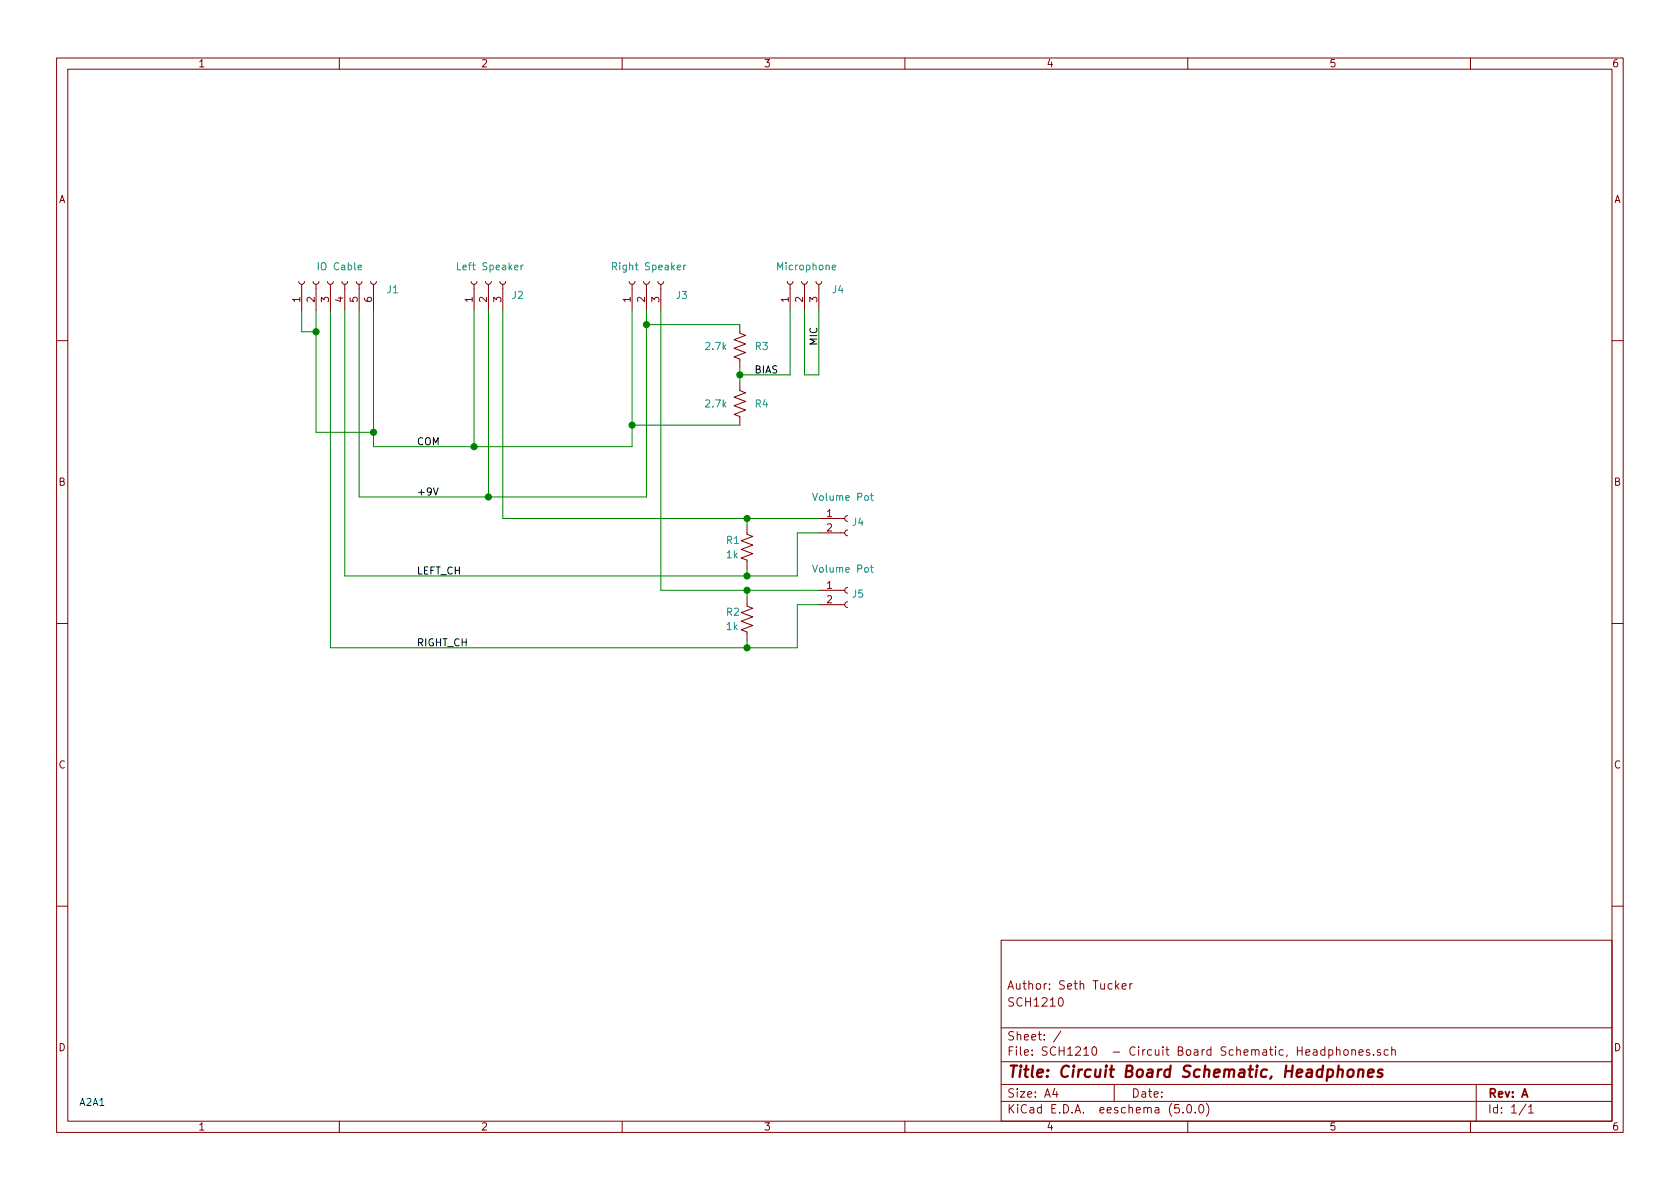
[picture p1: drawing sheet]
EESchema Schematic File Version 4
EELAYER 26 0
EELAYER END
$Descr A4 11693 8268
encoding utf-8
Sheet 1 1
Title "Circuit Board Schematic, Headphones"
Date ""
Rev "A"
Comp ""
Comment1 "SCH1210"
Comment2 "Author: Seth Tucker"
Comment3 ""
Comment4 ""
$EndDescr
$Comp
L Connector:Conn_01x03_Female J3
U 1 1
P 4500 1950
F 0 "J3" V 4400 1750 50  0000 R CNN
F 1 "Right Speaker" V 4600 2200 50  0000 R CNN
F 2 "" H 4500 1950 50  0001 C CNN
F 3 "~" H 4500 1950 50  0001 C CNN
	1    4500 1950
	0    -1   -1   0   
$EndComp
$Comp
L Connector:Conn_01x03_Female J2
U 1 1
P 3400 1950
F 0 "J2" V 3300 1700 50  0000 L CNN
F 1 "Left Speaker" V 3500 1700 50  0000 L CNN
F 2 "" H 3400 1950 50  0001 C CNN
F 3 "~" H 3400 1950 50  0001 C CNN
	1    3400 1950
	0    -1   -1   0   
$EndComp
Wire Wire Line
	2300 2150 2300 4500
Wire Wire Line
	2400 2150 2400 4000
Wire Wire Line
	2500 2150 2500 3450
Wire Wire Line
	2500 3450 3400 3450
Wire Wire Line
	4500 2150 4500 2250
Wire Wire Line
	2600 2150 2600 3000
Wire Wire Line
	2600 3100 3300 3100
Connection ~ 2600 3000
Wire Wire Line
	2600 3000 2600 3100
Text Label 2900 3100 0    50   ~ 0
COM
Text Label 2900 3450 0    50   ~ 0
+9V
Text Label 2900 4000 0    50   ~ 0
LEFT_CH
Text Label 2900 4500 0    50   ~ 0
RIGHT_CH
$Comp
L Device:R_US R1
U 1 1
P 5200 3800
F 0 "R1" H 5050 3850 50  0000 L CNN
F 1 "1k" H 5050 3750 50  0000 L CNN
F 2 "" V 5240 3790 50  0001 C CNN
F 3 "~" H 5200 3800 50  0001 C CNN
	1    5200 3800
	1    0    0    -1  
$EndComp
$Comp
L Device:R_US R2
U 1 1
P 5200 4300
F 0 "R2" H 5050 4350 50  0000 L CNN
F 1 "1k" H 5050 4250 50  0000 L CNN
F 2 "" V 5240 4290 50  0001 C CNN
F 3 "~" H 5200 4300 50  0001 C CNN
	1    5200 4300
	1    0    0    -1  
$EndComp
Wire Wire Line
	2300 4500 5200 4500
$Comp
L Connector:Conn_01x02_Female J4
U 1 1
P 5900 3600
F 0 "J4" H 5927 3576 50  0000 L CNN
F 1 "Volume Pot" H 5650 3750 50  0000 L CNN
F 2 "" H 5900 3600 50  0001 C CNN
F 3 "~" H 5900 3600 50  0001 C CNN
	1    5900 3600
	1    0    0    -1  
$EndComp
$Comp
L Connector:Conn_01x02_Female J5
U 1 1
P 5900 4100
F 0 "J5" H 5927 4076 50  0000 L CNN
F 1 "Volume Pot" H 5650 4250 50  0000 L CNN
F 2 "" H 5900 4100 50  0001 C CNN
F 3 "~" H 5900 4100 50  0001 C CNN
	1    5900 4100
	1    0    0    -1  
$EndComp
Wire Wire Line
	4600 4100 5200 4100
Wire Wire Line
	5200 4100 5200 4150
Wire Wire Line
	4600 2150 4600 4100
Wire Wire Line
	5200 4450 5200 4500
Wire Wire Line
	2400 4000 5200 4000
Wire Wire Line
	5200 4000 5200 3950
Wire Wire Line
	5700 3600 5200 3600
Wire Wire Line
	5200 3600 5200 3650
Wire Wire Line
	5700 4100 5200 4100
Connection ~ 5200 4100
Wire Wire Line
	5700 4200 5550 4200
Wire Wire Line
	5550 4200 5550 4500
Wire Wire Line
	5550 4500 5200 4500
Connection ~ 5200 4500
Wire Wire Line
	5700 3700 5550 3700
Wire Wire Line
	5550 3700 5550 4000
Wire Wire Line
	5550 4000 5200 4000
Connection ~ 5200 4000
Wire Wire Line
	3300 3100 3300 2150
Connection ~ 3300 3100
Wire Wire Line
	3300 3100 4400 3100
Wire Wire Line
	3400 3450 3400 2150
Connection ~ 3400 3450
Wire Wire Line
	3400 3450 4500 3450
Wire Wire Line
	5200 3600 3500 3600
Connection ~ 5200 3600
Wire Wire Line
	3500 3600 3500 2150
Wire Wire Line
	2200 2150 2200 2300
Wire Wire Line
	2200 3000 2600 3000
Wire Wire Line
	2100 2150 2100 2300
Wire Wire Line
	2100 2300 2200 2300
Connection ~ 2200 2300
Wire Wire Line
	2200 2300 2200 3000
$Comp
L Connector:Conn_01x06_Female J1
U 1 1
P 2300 1950
F 0 "J1" V 2240 1562 50  0000 R CNN
F 1 "IO Cable" V 2400 2050 50  0000 R CNN
F 2 "" H 2300 1950 50  0001 C CNN
F 3 "~" H 2300 1950 50  0001 C CNN
	1    2300 1950
	0    -1   -1   0   
$EndComp
$Comp
L Connector:Conn_01x03_Female J4
U 1 1
P 5600 1950
F 0 "J4" V 5540 1762 50  0000 R CNN
F 1 "Microphone" V 5700 2150 50  0000 R CNN
F 2 "" H 5600 1950 50  0001 C CNN
F 3 "~" H 5600 1950 50  0001 C CNN
	1    5600 1950
	0    -1   -1   0   
$EndComp
$Comp
L Device:R_US R3
U 1 1
P 5150 2400
F 0 "R3" H 5250 2400 50  0000 L CNN
F 1 "2.7k" H 4900 2400 50  0000 L CNN
F 2 "" V 5190 2390 50  0001 C CNN
F 3 "~" H 5150 2400 50  0001 C CNN
	1    5150 2400
	1    0    0    -1  
$EndComp
$Comp
L Device:R_US R4
U 1 1
P 5150 2800
F 0 "R4" H 5250 2800 50  0000 L CNN
F 1 "2.7k" H 4900 2800 50  0000 L CNN
F 2 "" V 5190 2790 50  0001 C CNN
F 3 "~" H 5150 2800 50  0001 C CNN
	1    5150 2800
	1    0    0    -1  
$EndComp
Wire Wire Line
	5150 2550 5150 2600
Wire Wire Line
	4400 2150 4400 2950
Wire Wire Line
	5150 2250 4500 2250
Connection ~ 4500 2250
Wire Wire Line
	4500 2250 4500 3450
Wire Wire Line
	5150 2950 4400 2950
Connection ~ 4400 2950
Wire Wire Line
	4400 2950 4400 3100
Wire Wire Line
	5150 2600 5500 2600
Wire Wire Line
	5500 2600 5500 2150
Connection ~ 5150 2600
Wire Wire Line
	5150 2600 5150 2650
Wire Wire Line
	5600 2150 5600 2600
Wire Wire Line
	5600 2600 5700 2600
Wire Wire Line
	5700 2600 5700 2150
Text Label 5250 2600 0    50   ~ 0
BIAS
Text Label 5700 2400 1    50   ~ 0
MIC
Text Notes 550  7700 0    50   ~ 0
A2A1
$EndSCHEMATC
